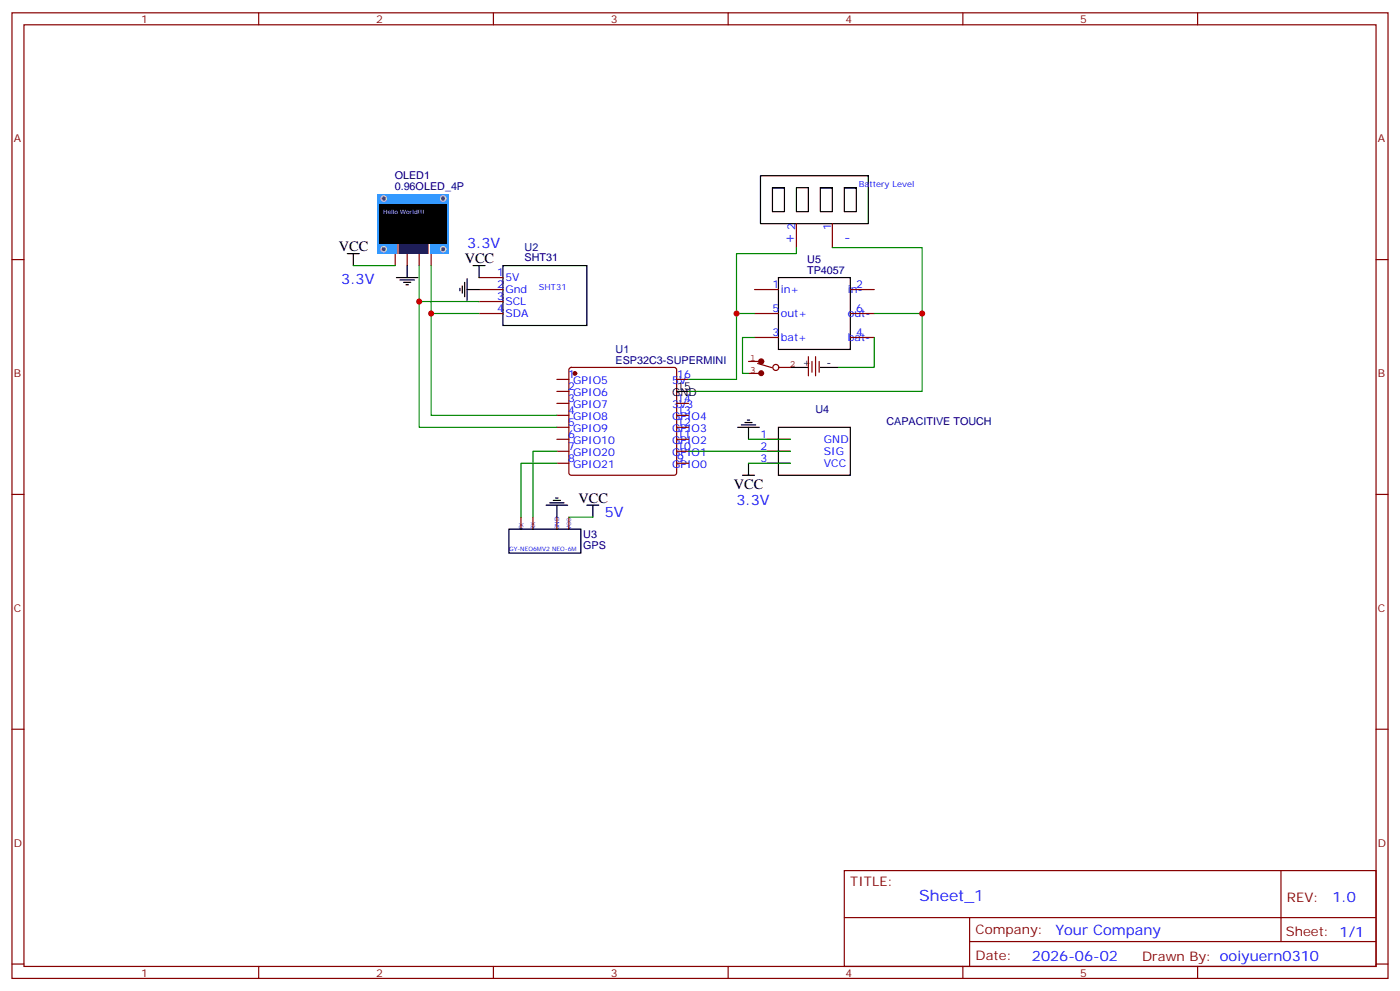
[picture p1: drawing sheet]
<svg xmlns="http://www.w3.org/2000/svg" width="412mm" height="292mm" viewBox="0 0 412 292" stroke-linecap="round" stroke-linejoin="round" font-family="sans-serif">
<g fill="none" stroke="#870000" stroke-width=".35">
<path d="M3.5 3.8h405.4v284.3h-405.4zM7.1 7.3h398.2v277.3h-398.2zM76.2 3.8v3.5M145.3 3.8v3.5M214.5 3.8v3.5M283.6 3.8v3.5M352.8 3.8v3.5M3.5 76.4h3.6M116.4 74.7v3.5M119.9 74.7v3.5M123.5 74.7v3.5M127 74.7v3.5"/>
<path d="M405.3 76.4h3.6M3.5 145.6h3.6M405.3 145.6h3.6M3.5 214.7h3.6M405.3 214.7h3.6M248.7 256.4h156.6v28.2h-156.6zM377.3 256.4v20.9M248.7 270.2h156.5M285.6 277.3h119.6M285.6 270.2v14.1M3.5 283.9h3.6M76.2 284.6v3.5"/>
<path d="M145.3 284.6v3.5M214.5 284.6v3.5M283.6 284.6v3.5M352.8 284.6v3.5M405.3 283.9h3.6"/>
</g>
<path d="M111.1 57h21.2v17.7h-21.2z" fill="#39f"/>
<g fill="#666" stroke="#ccc" stroke-width=".35">
<circle cx="113" cy="73.4" r=".81"/>
<circle cx="130.5" cy="73.4" r=".81"/>
<circle cx="113" cy="58.5" r=".81"/>
<circle cx="130.5" cy="58.5" r=".81"/>
</g>
<path d="M116.9 71.9h9.6v2.8h-9.6z" fill="#fff"/>
<g fill="#fc0">
<path d="M117 71.9h.5v2.8h-.5z"/>
<path d="M125.9 71.9h.5v2.8h-.5z"/>
</g>
<path d="M117.6 71.9h8.3v2.8h-8.3z" fill="#333"/>
<path d="M111.8 60.2h19.8v11.7h-19.8z" fill="#000"/>
<g fill="none" stroke="#870000" stroke-width=".35">
<path d="M234.6 65.9v7M245.2 65.9v7M141.1 81.7h7.1M141.1 85.3h7.1M141.1 88.8h7.1M141.1 92.3h7.1M222.2 85.3h7.1M222.2 92.3h7.1M222.2 99.4h7.1M250.5 85.3h7M250.5 92.3h7M250.5 99.4h7"/>
<path d="M164 111.7h3.6M164 115.3h3.6M164 118.8h3.6M167.8 108.4l.5-.2h30.3l.5 .2 .2 .5v30.3l-.2 .5-.5 .2h-30.3l-.5-.2-.2-.5v-30.3zM199.3 111.7h3.5M199.3 118.8h3.5M238.1 105v5.7M239.2 106.4v3.2M240.2 105v5.7M241.3 106.4v3.2M164 122.3h3.6M164 125.8h3.6"/>
<path d="M164 129.4h3.6M164 132.9h3.6M164 136.4h3.6M199.3 122.3h3.5M199.3 125.8h3.5M199.3 129.4h3.5M199.3 132.9h3.5M199.3 136.4h3.5M225.8 129.4h7M225.8 132.9h7M225.8 136.4h7M153.5 152.3v3.5"/>
<path d="M157 152.3v3.5M164 152.3v3.5M167.6 152.3v3.5"/>
</g>
<circle cx="169.3" cy="110" r=".53" fill="#870000" stroke="#870000" stroke-width=".35"/>
<g fill="none" stroke="#000" stroke-width=".35">
<path d="M224 51.8h31.8v14.1h-31.8zM227.5 55.3h3.6h-3.6v7h3.6v-7M234.6 55.3h3.5v7h-3.5zM241.7 55.3h3.5h-3.5v7h3.5v-7M248.7 55.3h3.5h-3.5v7h3.5v-7M102.3 74.7h3.5M104.1 74.7v3.5M119.9 78.2v3.5M139.3 78.2h3.6M141.1 78.2v3.5M148.2 78.2h24.7v17.6h-24.7zM116.8 81.7h6.3"/>
<path d="M117.8 82.4h4.3M118.9 83.1h2.1M119.6 83.9h.7M135.5 84.9v.7M136.2 84.2v2.1M136.9 83.1v4.3M137.6 85.3h3.5M137.6 82.1v6.3M229.3 81.7h21.2v21.2h-21.2zM199.3 115.3h3.5M232.8 108.2h5.3M241.7 108.2h5.2"/>
<path d="M217.3 125.8h6.4M218.4 125.1h4.2M218.7 139.9h3.5M219.4 124.4h2.1M220.1 123.7h.7M220.5 125.8v3.6M220.5 136.4v3.5M229.3 125.8h21.2v14.1h-21.2zM149.9 155.8h21.2v7.1h-21.2zM160.9 148.8h6.3M161.9 148.1h4.3M163 147.4h2.1"/>
<path d="M163.7 146.6h.7M164 148.8v3.5M172.9 148.8h3.5M174.6 148.8v3.5"/>
</g>
<g fill="none" stroke="#008700" stroke-width=".35">
<path d="M104.1 78.2h12.3M123.5 78.2v10.6h17.6M127 78.2v14.1h14.1M234.6 72.9v1.8h-17.6v17.6M245.2 72.9h26.4v19.4M123.5 88.8v37h40.5M127 92.3v30h37M222.2 92.3h-5.2v19.4h-14.2M222.2 99.4h-3.5v10.6h1.8M257.5 92.3h14.1v23h-68.8M257.5 99.4v8.8h-10.6M164 132.9h-7v19.4"/>
<path d="M164 136.4h-10.5v15.9M202.8 132.9h30M220.5 129.4h12.3M220.5 136.4h12.3M167.6 152.3h7"/>
</g>
<g fill="#850000" stroke="#850000" stroke-width=".35">
<circle cx="224.2" cy="109.9" r=".71"/>
<circle cx="224.2" cy="106.4" r=".74"/>
</g>
<g fill="none" stroke="#850000" stroke-width=".35">
<path d="M220.5 106.4h3.7M220.5 110h3.6M223.2 107l4.2 1.3M229.3 108.2h3.5"/>
<circle cx="228.5" cy="108.2" r=".88"/>
</g>
<g fill="#c00">
<circle cx="127" cy="92.3" r=".88"/>
<circle cx="123.5" cy="88.8" r=".88"/>
<circle cx="217" cy="92.3" r=".88"/>
<circle cx="271.6" cy="92.3" r=".88"/>
</g>
<text font-size="4.6" fill="#00f" x="270.8" y="265.4">Sheet_1</text>
<g font-size="4.2" fill="#00f">
<text x="231.1" y="71.2">+</text>
<text x="248.7" y="71.2">-</text>
<text x="137.6" y="72.9">3.3V</text>
<text x="100.5" y="83.5">3.3V</text>
<text x="217" y="148.8">3.3V</text>
<text x="178.2" y="152.3">5V</text>
<text x="392.5" y="265.6">1.0</text>
<text x="310.9" y="275.2">Your Company</text>
<text x="304" y="283">2026-06-02</text>
</g>
<g font-size="4.2">
<text x="99.8" y="74">VCC</text>
<text x="136.9" y="77.5">VCC</text>
<text x="216.1" y="143.9">VCC</text>
<text x="170.4" y="148.1">VCC</text>
</g>
<g font-size="3.9" fill="#800">
<text x="250.5" y="260.9">TITLE:</text>
<text x="379.1" y="265.6">REV:</text>
<text x="287.4" y="275.1">Company:</text>
<text x="378.7" y="275.8">Sheet: 1/1</text>
<text x="287.4" y="282.8">Date:</text>
<text x="336.4" y="282.9">Drawn By: ooiyuern0310</text>
</g>
<g font-size="3.2" fill="#800">
<text x="41.6" y="6.8">1</text>
<text x="110.8" y="6.8">2</text>
<text x="179.9" y="6.8">3</text>
<text x="249.1" y="6.8">4</text>
<text x="318.2" y="6.8">5</text>
<text x="4.1" y="41.9">A</text>
<text x="405.9" y="41.9">A</text>
<text x="4.1" y="111">B</text>
<text x="405.9" y="111">B</text>
<text x="4.1" y="180.2">C</text>
<text x="405.9" y="180.2">C</text>
<text x="4.1" y="249.3">D</text>
<text x="405.9" y="249.3">D</text>
<text x="41.6" y="287.6">1</text>
<text x="110.8" y="287.6">2</text>
<text x="179.9" y="287.6">3</text>
<text x="249.1" y="287.6">4</text>
<text x="318.2" y="287.6">5</text>
</g>
<g font-size="3.2" fill="#000080">
<text x="116.3" y="52.7">OLED1</text>
<text x="116.3" y="56">0.96OLED_4P</text>
<text x="154.5" y="77">SHT31</text>
<text x="154.5" y="73.8">U2</text>
<text x="237.8" y="77.4">U5</text>
<text x="237.8" y="80.6">TP4057</text>
<text x="181.3" y="107.1">ESP32C3-SUPERMINI</text>
<text x="181.3" y="103.9">U1</text>
<text x="240.2" y="121.6">U4</text>
<text x="261.1" y="125.2">CAPACITIVE TOUCH</text>
<text x="171.8" y="161.5">GPS</text>
<text x="171.8" y="158.4">U3</text>
</g>
<g font-size="3.2" fill="#00f">
<text x="234.2" y="67.6" transform="rotate(-90 234.2 67.6)">2</text>
<text x="244.8" y="67.6" transform="rotate(-90 244.8 67.6)">1</text>
<text x="146.4" y="81.4">1</text>
<text x="148.9" y="82.8">5V</text>
<text x="146.4" y="84.9">2</text>
<text x="146.4" y="88.4">3</text>
<text x="148.9" y="86.3">Gnd</text>
<text x="148.9" y="89.9">SCL</text>
<text x="227.5" y="84.9">1</text>
<text x="230" y="86.3">in+</text>
<text x="249.8" y="86.3">in-</text>
<text x="252.2" y="84.9">2</text>
<text x="146.4" y="92">4</text>
<text x="148.9" y="93.4">SDA</text>
<text x="227.5" y="92">5</text>
<text x="230" y="93.4">out+</text>
<text x="249.8" y="93.4">out-</text>
<text x="252.2" y="92">6</text>
<text x="227.5" y="99">3</text>
<text x="230" y="100.4">bat+</text>
<text x="249.8" y="100.4">bat-</text>
<text x="252.2" y="99">4</text>
<text x="167.4" y="111.4">1</text>
<text x="168.9" y="113.1">GPIO5</text>
<text x="198" y="113.1">5V</text>
<text x="199.5" y="111.4">16</text>
<text x="167.4" y="114.9">2</text>
<text x="167.4" y="118.4">3</text>
<text x="168.9" y="116.7">GPIO6</text>
<text x="199.5" y="118.4">14</text>
<text x="167.4" y="122">4</text>
<text x="167.4" y="125.5">5</text>
<text x="168.9" y="120.2">GPIO7</text>
<text x="168.9" y="123.7">GPIO8</text>
<text x="198" y="123.7">GPIO4</text>
<text x="198" y="120.2">3V3</text>
<text x="199.5" y="125.5">12</text>
<text x="199.5" y="122">13</text>
<text x="167.4" y="129">6</text>
<text x="168.9" y="127.2">GPIO9</text>
<text x="168.9" y="130.8">GPIO10</text>
<text x="198" y="130.8">GPIO2</text>
<text x="198" y="127.2">GPIO3</text>
<text x="199.5" y="129">11</text>
<text x="224" y="129">1</text>
<text x="242.7" y="130.4">GND</text>
<text x="167.4" y="132.5">7</text>
<text x="167.4" y="136.1">8</text>
<text x="168.9" y="134.3">GPIO20</text>
<text x="168.9" y="137.8">GPIO21</text>
<text x="198" y="137.8">GPIO0</text>
<text x="198" y="134.3">GPIO1</text>
<text x="199.5" y="136.1">9</text>
<text x="199.5" y="132.5">10</text>
<text x="224" y="132.5">2</text>
<text x="224" y="136.1">3</text>
<text x="242.7" y="133.9">SIG</text>
<text x="242.7" y="137.5">VCC</text>
</g>
<g font-size="3.2">
<text x="243.4" y="107.8">-</text>
<text x="198" y="116.7">GND</text>
<text x="199.5" y="114.9">15</text>
</g>
<g font-size="2.8" fill="#840000">
<text x="221" y="106.4">1</text>
<text x="221" y="109.9">3</text>
<text x="232.6" y="108.2">2 +</text>
</g>
<g font-size="2.5" fill="#00f">
<text x="252.9" y="55">Battery Level</text>
<text x="158.7" y="85.3">SHT31</text>
</g>
<text font-size="1.8" fill="#fff" x="112.9" y="63">Hello World!!!</text>
<g font-size="1.8" fill="#00f">
<text x="154.2" y="156.2" transform="rotate(-90 154.2 156.2)">TX</text>
<text x="157.7" y="156.2" transform="rotate(-90 157.7 156.2)">RX</text>
<text x="164.7" y="156.2" transform="rotate(-90 164.7 156.2)">GND</text>
<text x="168.3" y="156.2" transform="rotate(-90 168.3 156.2)">VCC</text>
<text x="150" y="162.2">GY-NEO6MV2 NEO-6M</text>
</g>
</svg>
